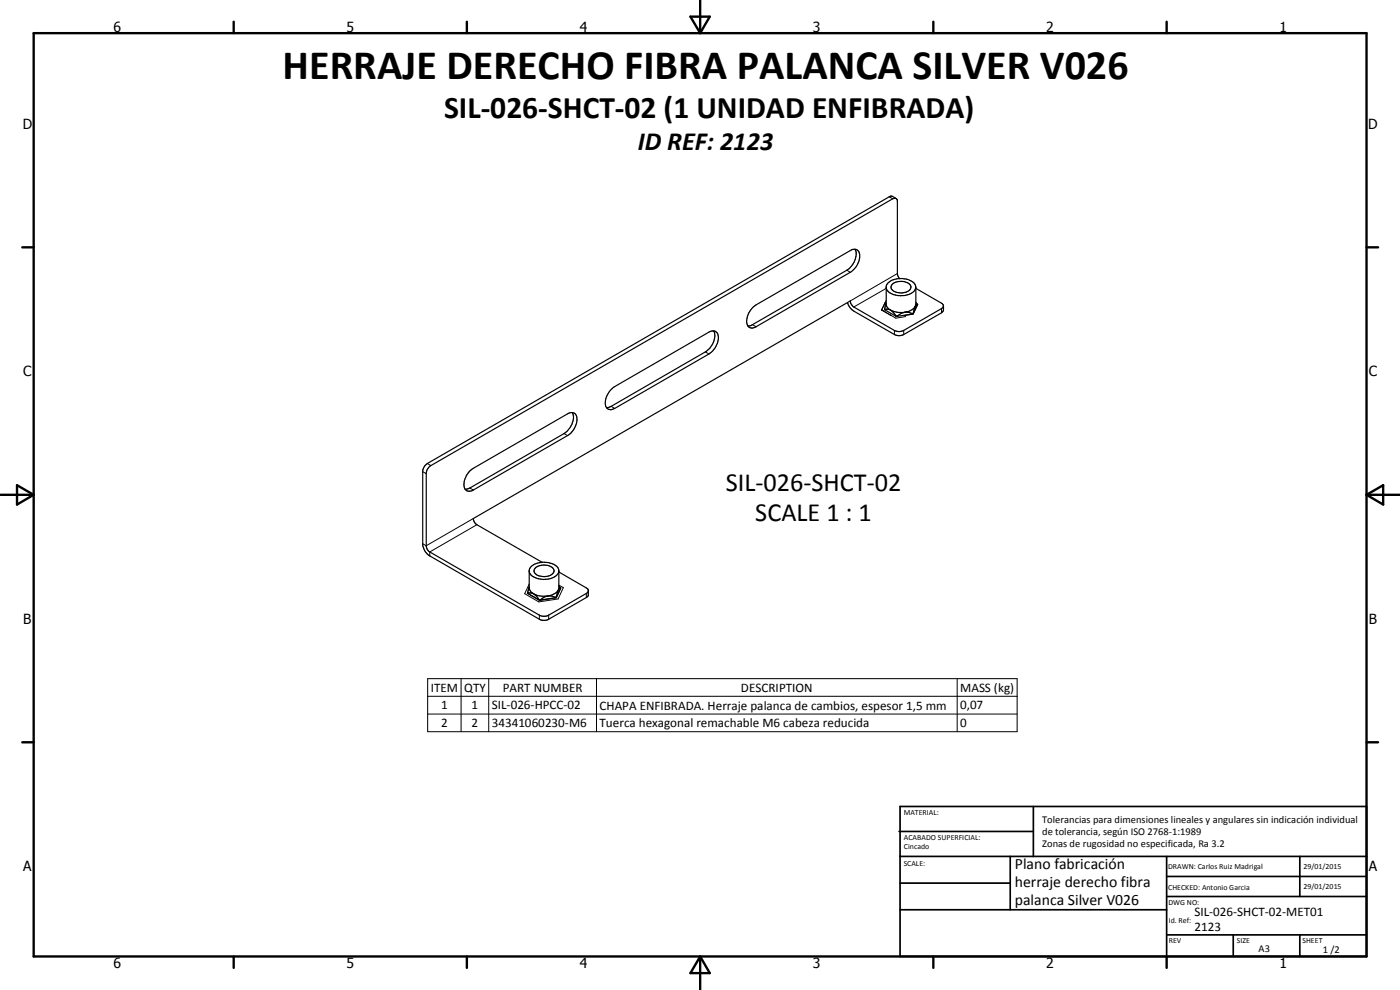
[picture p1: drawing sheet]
<svg xmlns="http://www.w3.org/2000/svg" width="420mm" height="297mm" viewBox="0 0 420 297" stroke-linecap="round" stroke-linejoin="round" font-family="sans-serif">
<g fill="none" stroke="#000" stroke-width=".35">
<path d="M268.9 59.6l-1-.7h-.8l-138.8 80.2a3.3 3.3 0 0 0-1.4 2.1v22.3a4.6 4.6 0 0 0 2.1 3.3l32.9 19 1.2 .3 1.6-.3 11.3-6.5 .6-.7v-1.5l-.4-.5-8.5-5M256.6 74.8a5.1 5.1 0 0 1-1.4 5.5l-1 .8-28.7 16.5-1.1 .2M214.2 99.3a5.3 5.3 0 0 1-2.5 6.3l-28.3 16.3-1.4 .4M225.9 92.3l1-.8 28.3-16.3a1.8 1.8 0 0 1 2.2-.1 1.8 1.8 0 0 1 .6 2.1 6.2 6.2 0 0 1-2.8 4.5l-28.3 16.3a1.78 1.78 0 0 1-2.2 .1 1.78 1.78 0 0 1-.6-2.1 6.2 6.2 0 0 1 1.8-3.7zM254.3 90.8a4.6 4.6 0 0 0 1.9 2.5l12.2 7.1a3 3 0 0 0 2.8 0l11.4-6.5 .5-.7 .1-1.4M264.6 93h.1M265.5 92.6l.1 .4M265.5 92.6l.1 .3M265.6 92.9v.1M265.6 93l3.2 1.9M266 90.9l-.5 1.7M266.9 92.8l.3 .2"/>
<path d="M266.9 92.8l-1.3 .1M267 92.9l.2 .1M267.2 93l1.6 1.7M267.2 93l1.8 .6 2 .2M267.8 85.3a3.9 3.9 0 0 1 5.6 .6 1.76 1.76 0 0 1-1.7 1.8 3.6 3.6 0 0 1-4.2-1.2l-.1-.5zM268.8 94.9h.5M268.8 94.7l.5 .1M268.8 94.7v.2M269.3 94.8v.1M269.9 83.6l-.6-1.5v-21.9l-.3-.6-.6-.1-139.3 80.3-.5 .5-.7 1.5v22.2l.9 1.5 33.6 19.3 1 .1 1.3-.3 11.3-6.5 .6-.8M271 93.8l-1.7 1M272 93.6l-1 .2"/>
<path d="M272.1 93.6l1.7 .5M272.1 93.6l-1.1 .2M274.1 94l-.3 .1M274.1 93.9v.1M274.1 93.9l-.3 .2M274.7 91.9l-.6 2M274.7 91.9l-1 1-1.7 .7M274.9 86.5l7.7 4.5a.86 .86 0 0 1 .5 .8 .86 .86 0 0 1-.5 .8l-11.4 6.5a3 3 0 0 1-2.8 0l-12.2-7-.9-1-.1-.8-113.1 65.3 .3 1 .7 .8 19.6 11.3M274.9 86.1a3.7 3.7 0 0 0-3.9-2.5 4.4 4.4 0 0 0-5 2.3v5.6l.2 .6 .7 .7M274.9 86.1a3.6 3.6 0 0 1-4.1 2.6 4.6 4.6 0 0 1-4.8-2.2M274.9 90.7l.4 .7M274.9 86.1v5.1l-.2 .7"/>
<path d="M275.2 91.2l.2 .2-1.3 2.8-4.8 .7M275.3 91.4l-1.2 2.6M275.3 91.4h-.3l-.3 .5M183.5 116.8l1-.8 28.3-16.3a1.82 1.82 0 0 1 2.2-.1 1.82 1.82 0 0 1 .6 2.1 6.6 6.6 0 0 1-2.8 4.5l-28.3 16.4a1.74 1.74 0 0 1-2 .1 1.74 1.74 0 0 1-.9-1.8 6.3 6.3 0 0 1 1.9-4.1zM171.7 123.8a4.2 4.2 0 0 1-.5 4.3l-.9 1.2-1 .8-28.3 16.3-1.4 .4M141 141.3l29.3-17.1a1.72 1.72 0 0 1 2-.2 1.72 1.72 0 0 1 .9 1.8 6.1 6.1 0 0 1-2.9 4.9l-28.2 16.3a1.72 1.72 0 0 1-2 .2 1.72 1.72 0 0 1-.9-1.8 6.6 6.6 0 0 1 1.8-4.1zM158.4 177.7l.1 .4M158.4 177.7l.1 .3M158.5 178v.1M158.5 178.1l3.2 1.9M158.5 178l1-.1a7.1 7.1 0 0 0 4.9 .9M158.8 171.4a2.84 2.84 0 0 0 2.8 2.3 5.5 5.5 0 0 0 5.9-1.6l.2-.6"/>
<path d="M158.8 176.1l-.4 1.6M160.6 170.4a4 4 0 0 1 5.5 .4 1.78 1.78 0 0 1-1.9 2.1 3.5 3.5 0 0 1-3.9-1.3v-.7zM161.7 180h.5M161.7 179.9l.5 .1M161.7 179.9v.1M162.2 180h.1M164.7 178.8l1.9 .4M166.6 179.2v.2M166.6 179.4l-4.4 .6M167 179.2l-.4 .2M167 179.1v.1M167 179.1l-.4 .1"/>
<path d="M167.6 177a4.8 4.8 0 0 1-4 2l-1.4 1M167.6 177l-.6 2.1M167.7 176.8v-5.6a3.3 3.3 0 0 0-3.3-2.4 5.2 5.2 0 0 0-5.5 1.9l-.1 5.9a4.1 4.1 0 0 0 2.1 2.2l.8 1.1M167.7 176.8l-.1 .2M167.7 175.8l.5 .7M167.7 176.7l-.1 .3M168.1 176.3l.2 .1-1.3 3-5.1 .7-3.6-2.1 .1-.3M168.2 176.5l-1.2 2.7M168.2 176.5l-.5 .2"/>
</g>
<g fill="none" stroke="#000" stroke-width=".3">
<path d="M266.9 59.1l1 .5M225.8 97.4l1.1 .6M254.2 81.1l1 .6M265.7 90.7l-1.1 2.3 2.9 1.7M266 86.5l-9.8 5.6M266 90.1l-1.4 2.9 4.2 2.5 2.9-.5-.1-.4M268.4 99.1v1.3M269.3 82.1l-14.1 8.2M271.2 99.1v1.3M275.2 91.2l.2 .2M282.6 92.6v1.3M211.7 105.6l1.1 .6"/>
<path d="M128.3 139.1l1 .6M169.3 130.1l1 .6M183.4 121.9l1.1 .7M126.9 141.5l1 .6M141 146.4l1.1 .6M142.1 155.6l-14.2 8.1-1-.5M143.1 157.4l-14.1 8.2v1.2M158.8 175.2l-1.3 2.9 4.2 2.5 5.8-.9 1.6-3.4-1.4-.7M176 178.1v1.2M161.9 184.6v1.2M164.7 184.6v1.2M128.3 203.6h177v15.9h-177z"/>
<path d="M128.3 208.9h177M128.3 214.2h177M138.4 203.6v15.9M146.7 203.6v15.9M179 203.6v15.9M287.3 203.6v15.9"/>
</g>
<g fill="none" stroke="#000" stroke-width=".71">
<path d="M10.1 9.9h400v277.1h-400zM70.1 6.5v3.4M140.1 6.5v3.4M207.2 5h5.8l-2.9 4.9zM210.1 0v9.9M280.1 6.5v3.4M350.1 6.5v3.4M6.7 74.2h3.4M410.1 74.2h3.5M.1 148.5h10M5.1 145.6l5 2.9-5 2.9zM410.1 148.5h10"/>
<path d="M410.1 148.5l5-2.9v5.8zM6.7 222.7h3.4M410.1 222.7h3.5M70.1 287v3.4M140.1 287v3.4M210.1 287v10M210.1 287l2.9 5h-5.8zM280.1 287v3.4M350.1 287v3.4"/>
</g>
<g fill="none" stroke="#000" stroke-width=".51">
<path d="M269.8 249.5h40.3M270.1 242h140v45h-140zM270.1 257h140M303.2 257v16M310.1 242v15M350.1 257v30M390.1 257v12M270.1 265h33.1M270.1 273h80M350.1 269h60M350.1 263h60M350.1 280.5h60"/>
<path d="M370.1 280.5v6.5M390.1 280.5v6.5"/>
</g>
<text font-size="12.6" x="84.8" y="23.6">HERRAJE DERECHO FIBRA PALANCA SILVER V026</text>
<text font-size="9.4" x="133.3" y="35.4">SIL-026-SHCT-02 (1 UNIDAD ENFIBRADA)</text>
<g font-size="7.9">
<text x="191.5" y="44.9">ID REF: 2123</text>
<text x="217.8" y="147.4">SIL-026-SHCT-02</text>
<text x="226.7" y="156.3">SCALE 1 : 1</text>
</g>
<g font-size="4.7">
<text x="304.6" y="260.8">Plano fabricación</text>
<text x="304.6" y="266.2">herraje derecho fibra</text>
<text x="304.6" y="271.6">palanca Silver V026</text>
</g>
<g font-size="4.2">
<text x="34" y="9.6">6</text>
<text x="104" y="9.6">5</text>
<text x="174" y="9.6">4</text>
<text x="244" y="9.6">3</text>
<text x="314" y="9.6">2</text>
<text x="384" y="9.6">1</text>
<text x="6.8" y="38.7">D</text>
<text x="410.6" y="38.7">D</text>
<text x="7" y="112.9">C</text>
<text x="410.8" y="112.9">C</text>
<text x="7" y="187.1">B</text>
<text x="410.8" y="187.1">B</text>
<text x="7" y="261.4">A</text>
<text x="410.8" y="261.4">A</text>
<text x="34" y="290.4">6</text>
<text x="104" y="290.4">5</text>
<text x="174" y="290.4">4</text>
<text x="244" y="290.4">3</text>
<text x="314" y="290.4">2</text>
<text x="384" y="290.4">1</text>
</g>
<g font-size="3.9">
<text x="129.3" y="207.5">ITEM</text>
<text x="139.3" y="207.6">QTY</text>
<text x="150.9" y="207.5">PART NUMBER</text>
<text x="222.4" y="207.6">DESCRIPTION</text>
<text x="288.2" y="207.6">MASS (kg)</text>
<text x="132.4" y="212.9">1</text>
<text x="141.6" y="212.9">1</text>
<text x="147.6" y="212.9">SIL-026-HPCC-02</text>
<text x="179.9" y="212.9">CHAPA ENFIBRADA. Herraje palanca de cambios, espesor 1,5 mm</text>
<text x="288.2" y="212.9">0,07</text>
<text x="132.4" y="218.2">2</text>
<text x="141.6" y="218.2">2</text>
<text x="147.6" y="218.2">34341060230-M6</text>
<text x="179.9" y="218.2">Tuerca hexagonal remachable M6 cabeza reducida</text>
<text x="288.2" y="218.2">0</text>
<text x="358.5" y="275">SIL-026-SHCT-02-MET01</text>
<text x="358.5" y="279.4">2123</text>
</g>
<g font-size="3.1">
<text x="312.7" y="246.8">Tolerancias para dimensiones lineales y angulares sin indicación individual</text>
<text x="312.7" y="250.4">de tolerancia, según ISO 2768-1:1989</text>
<text x="312.7" y="254">Zonas de rugosidad no especificada, Ra 3.2</text>
<text x="377.7" y="285.6">A3</text>
<text x="397" y="285.9">1 /2</text>
</g>
<g font-size="2.4">
<text x="271.2" y="244.4">MATERIAL:</text>
<text x="271.3" y="252">ACABADO SUPERFICIAL:</text>
<text x="271.3" y="254.6">Cincado</text>
<text x="271.2" y="259.7">SCALE:</text>
<text x="350.6" y="260.8">DRAWN: Carlos Ruiz Madrigal</text>
<text x="391.2" y="260.6">29/01/2015</text>
<text x="350.6" y="267">CHECKED: Antonio Garcia</text>
<text x="391.2" y="266.7">29/01/2015</text>
<text x="350.6" y="271.4">DWG NO:</text>
<text x="350.8" y="276.9">Id. Ref:</text>
<text x="350.8" y="282.8">REV</text>
<text x="371.2" y="282.9">SIZE</text>
<text x="390.9" y="282.9">SHEET</text>
</g>
</svg>
